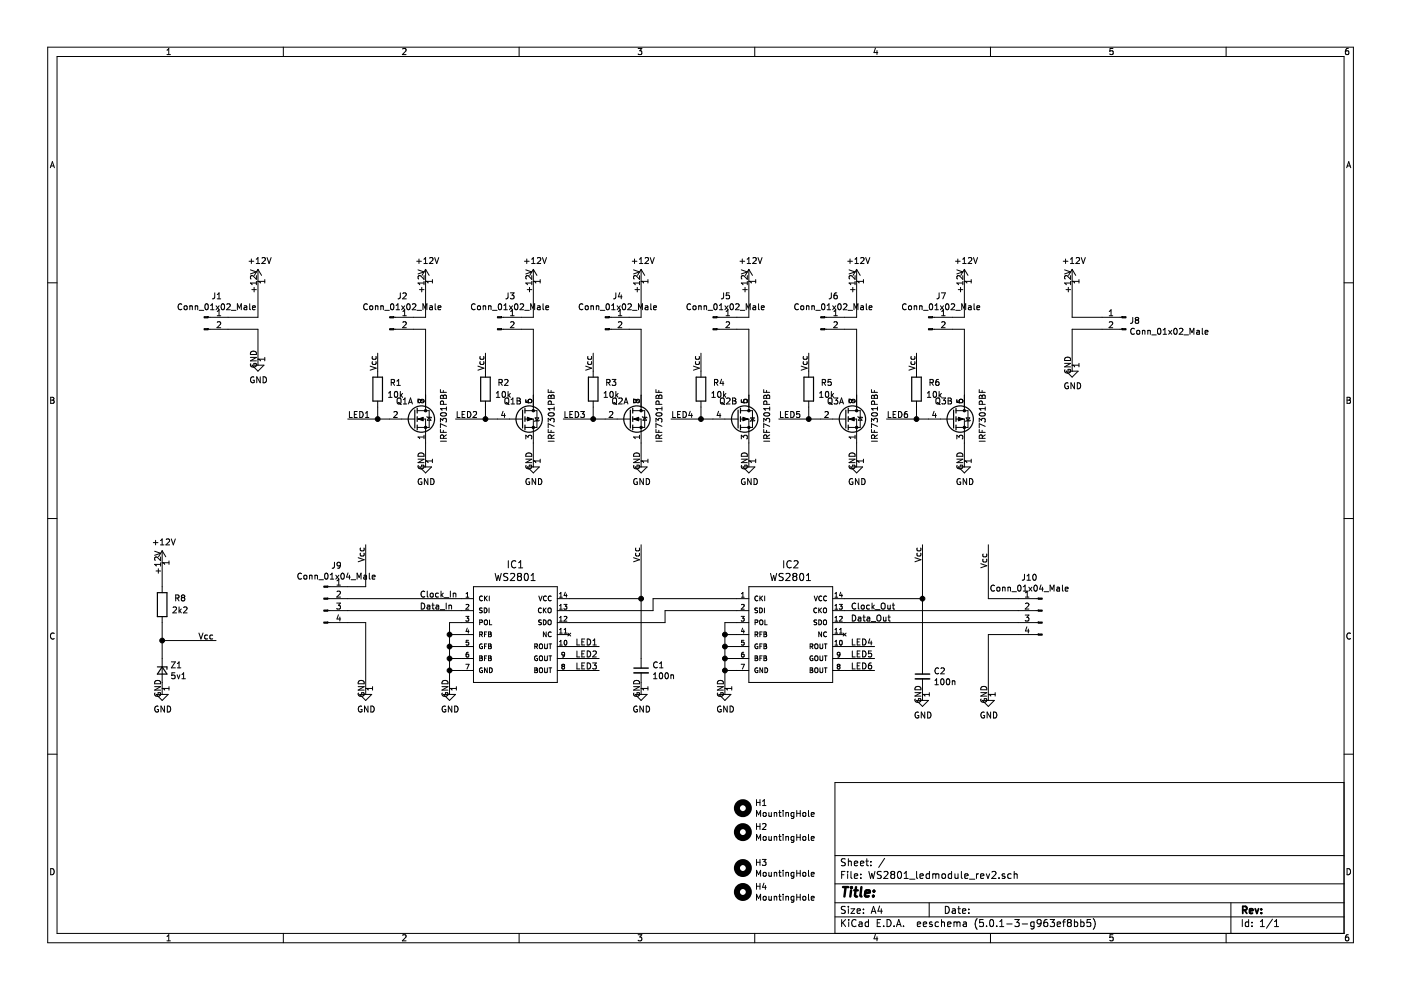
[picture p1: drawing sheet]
EESchema Schematic File Version 4
LIBS:WS2801_ledmodule_rev2-cache
EELAYER 26 0
EELAYER END
$Descr A4 11693 8268
encoding utf-8
Sheet 1 1
Title ""
Date ""
Rev ""
Comp ""
Comment1 ""
Comment2 ""
Comment3 ""
Comment4 ""
$EndDescr
$Comp
L WS2801:WS2801 IC1
U 1 1
P 4300 5300
F 0 "IC1" H 4300 5887 60  0000 C CNN
F 1 "WS2801" H 4300 5781 60  0000 C CNN
F 2 "Package_SO:SOIC-14_3.9x8.7mm_P1.27mm" H 4300 5300 60  0001 C CNN
F 3 "" H 4300 5300 60  0000 C CNN
	1    4300 5300
	1    0    0    -1  
$EndComp
Text Label 3500 5000 0    50   ~ 0
Clock_In
Text Label 3500 5100 0    50   ~ 0
Data_In
$Comp
L power:GND #PWR0101
U 1 1
P 3750 5750
F 0 "#PWR0101" H 3750 5500 50  0001 C CNN
F 1 "GND" H 3755 5577 50  0000 C CNN
F 2 "" H 3750 5750 50  0001 C CNN
F 3 "" H 3750 5750 50  0001 C CNN
	1    3750 5750
	1    0    0    -1  
$EndComp
Wire Wire Line
	3850 5600 3750 5600
Wire Wire Line
	3750 5600 3750 5750
Wire Wire Line
	3850 5400 3750 5400
Wire Wire Line
	3850 5300 3750 5300
Wire Wire Line
	3850 5200 3750 5200
$Comp
L Device:C_Small C1
U 1 1
P 5350 5600
F 0 "C1" H 5442 5646 50  0000 L CNN
F 1 "100n" H 5442 5555 50  0000 L CNN
F 2 "Capacitor_SMD:C_0805_2012Metric_Pad1.15x1.40mm_HandSolder" H 5350 5600 50  0001 C CNN
F 3 "~" H 5350 5600 50  0001 C CNN
	1    5350 5600
	1    0    0    -1  
$EndComp
$Comp
L power:GND #PWR0105
U 1 1
P 5350 5750
F 0 "#PWR0105" H 5350 5500 50  0001 C CNN
F 1 "GND" H 5355 5577 50  0000 C CNN
F 2 "" H 5350 5750 50  0001 C CNN
F 3 "" H 5350 5750 50  0001 C CNN
	1    5350 5750
	1    0    0    -1  
$EndComp
Wire Wire Line
	4750 5500 5000 5500
Wire Wire Line
	4750 5600 5000 5600
Wire Wire Line
	4750 5400 5000 5400
Text Label 4800 5400 0    50   ~ 0
LED1
Text Label 4800 5500 0    50   ~ 0
LED2
Text Label 4800 5600 0    50   ~ 0
LED3
$Comp
L Mechanical:MountingHole H1
U 1 1
P 6200 6750
F 0 "H1" H 6300 6796 50  0000 L CNN
F 1 "MountingHole" H 6300 6705 50  0000 L CNN
F 2 "MountingHole:MountingHole_3.2mm_M3" H 6200 6750 50  0001 C CNN
F 3 "~" H 6200 6750 50  0001 C CNN
	1    6200 6750
	1    0    0    -1  
$EndComp
$Comp
L Mechanical:MountingHole H2
U 1 1
P 6200 6950
F 0 "H2" H 6300 6996 50  0000 L CNN
F 1 "MountingHole" H 6300 6905 50  0000 L CNN
F 2 "MountingHole:MountingHole_3.2mm_M3" H 6200 6950 50  0001 C CNN
F 3 "~" H 6200 6950 50  0001 C CNN
	1    6200 6950
	1    0    0    -1  
$EndComp
$Comp
L Mechanical:MountingHole H3
U 1 1
P 6200 7250
F 0 "H3" H 6300 7296 50  0000 L CNN
F 1 "MountingHole" H 6300 7205 50  0000 L CNN
F 2 "MountingHole:MountingHole_3.2mm_M3" H 6200 7250 50  0001 C CNN
F 3 "~" H 6200 7250 50  0001 C CNN
	1    6200 7250
	1    0    0    -1  
$EndComp
$Comp
L Mechanical:MountingHole H4
U 1 1
P 6200 7450
F 0 "H4" H 6300 7496 50  0000 L CNN
F 1 "MountingHole" H 6300 7405 50  0000 L CNN
F 2 "MountingHole:MountingHole_3.2mm_M3" H 6200 7450 50  0001 C CNN
F 3 "~" H 6200 7450 50  0001 C CNN
	1    6200 7450
	1    0    0    -1  
$EndComp
$Comp
L Device:R R8
U 1 1
P 1350 5050
F 0 "R8" H 1200 5000 50  0000 C CNN
F 1 "2k2" H 1200 5100 50  0000 C CNN
F 2 "Resistor_SMD:R_0805_2012Metric_Pad1.15x1.40mm_HandSolder" V 1280 5050 50  0001 C CNN
F 3 "~" H 1350 5050 50  0001 C CNN
	1    1350 5050
	-1   0    0    1   
$EndComp
$Comp
L Device:D_Zener_Small Z1
U 1 1
P 1350 5600
F 0 "Z1" V 1304 5668 50  0000 L CNN
F 1 "5v1" V 1395 5668 50  0000 L CNN
F 2 "Diode_SMD:D_SMA" V 1350 5600 50  0001 C CNN
F 3 "~" V 1350 5600 50  0001 C CNN
	1    1350 5600
	0    1    1    0   
$EndComp
$Comp
L power:GND #PWR02
U 1 1
P 1350 5750
F 0 "#PWR02" H 1350 5500 50  0001 C CNN
F 1 "GND" H 1355 5577 50  0000 C CNN
F 2 "" H 1350 5750 50  0001 C CNN
F 3 "" H 1350 5750 50  0001 C CNN
	1    1350 5750
	1    0    0    -1  
$EndComp
$Comp
L power:+12V #PWR01
U 1 1
P 1350 4700
F 0 "#PWR01" H 1365 4965 50  0001 C CNN
F 1 "+12V" H 1365 4873 50  0000 C CNN
F 2 "" H 1350 4700 50  0001 C CNN
F 3 "" H 1350 4700 50  0001 C CNN
	1    1350 4700
	1    0    0    -1  
$EndComp
Wire Wire Line
	1350 4700 1350 4900
Wire Wire Line
	1350 5700 1350 5750
Wire Wire Line
	5350 5700 5350 5750
Wire Wire Line
	3750 5200 3750 5300
Wire Wire Line
	3750 5300 3750 5400
Connection ~ 3750 5300
Wire Wire Line
	3750 5400 3750 5500
Connection ~ 3750 5400
Connection ~ 3750 5600
Wire Wire Line
	3850 5500 3750 5500
Connection ~ 3750 5500
Wire Wire Line
	3750 5500 3750 5600
Wire Wire Line
	1350 5200 1350 5350
$Comp
L WS2801:WS2801 IC2
U 1 1
P 6600 5300
F 0 "IC2" H 6600 5887 60  0000 C CNN
F 1 "WS2801" H 6600 5781 60  0000 C CNN
F 2 "Package_SO:SOIC-14_3.9x8.7mm_P1.27mm" H 6600 5300 60  0001 C CNN
F 3 "" H 6600 5300 60  0000 C CNN
	1    6600 5300
	1    0    0    -1  
$EndComp
Text Label 7100 5100 0    50   ~ 0
Clock_Out
Text Label 7100 5200 0    50   ~ 0
Data_Out
$Comp
L power:GND #PWR019
U 1 1
P 6050 5750
F 0 "#PWR019" H 6050 5500 50  0001 C CNN
F 1 "GND" H 6055 5577 50  0000 C CNN
F 2 "" H 6050 5750 50  0001 C CNN
F 3 "" H 6050 5750 50  0001 C CNN
	1    6050 5750
	1    0    0    -1  
$EndComp
Wire Wire Line
	6150 5600 6050 5600
Wire Wire Line
	6050 5600 6050 5750
Wire Wire Line
	6150 5400 6050 5400
Wire Wire Line
	6150 5300 6050 5300
Wire Wire Line
	6150 5200 6050 5200
Wire Wire Line
	7050 5500 7300 5500
Wire Wire Line
	7050 5600 7300 5600
Wire Wire Line
	7050 5400 7300 5400
Text Label 7100 5400 0    50   ~ 0
LED4
Text Label 7100 5500 0    50   ~ 0
LED5
Text Label 7100 5600 0    50   ~ 0
LED6
Wire Wire Line
	6050 5200 6050 5300
Wire Wire Line
	6050 5300 6050 5400
Connection ~ 6050 5300
Wire Wire Line
	6050 5400 6050 5500
Connection ~ 6050 5400
Connection ~ 6050 5600
Wire Wire Line
	6150 5500 6050 5500
Connection ~ 6050 5500
Wire Wire Line
	6050 5500 6050 5600
Wire Wire Line
	4750 5100 5450 5100
Wire Wire Line
	5450 5100 5450 5000
Wire Wire Line
	5450 5000 6150 5000
Wire Wire Line
	4750 5200 5550 5200
Wire Wire Line
	5550 5200 5550 5100
Wire Wire Line
	5550 5100 6150 5100
$Comp
L Device:C_Small C2
U 1 1
P 7700 5650
F 0 "C2" H 7792 5696 50  0000 L CNN
F 1 "100n" H 7792 5605 50  0000 L CNN
F 2 "Capacitor_SMD:C_0805_2012Metric_Pad1.15x1.40mm_HandSolder" H 7700 5650 50  0001 C CNN
F 3 "~" H 7700 5650 50  0001 C CNN
	1    7700 5650
	1    0    0    -1  
$EndComp
$Comp
L power:GND #PWR020
U 1 1
P 7700 5800
F 0 "#PWR020" H 7700 5550 50  0001 C CNN
F 1 "GND" H 7705 5627 50  0000 C CNN
F 2 "" H 7700 5800 50  0001 C CNN
F 3 "" H 7700 5800 50  0001 C CNN
	1    7700 5800
	1    0    0    -1  
$EndComp
Wire Wire Line
	7700 5750 7700 5800
Wire Wire Line
	4750 5000 5350 5000
Wire Wire Line
	5350 5000 5350 5500
Wire Wire Line
	7050 5000 7700 5000
Wire Wire Line
	7700 5000 7700 5550
$Comp
L Connector:Conn_01x04_Male J9
U 1 1
P 2700 5000
F 0 "J9" H 2806 5278 50  0000 C CNN
F 1 "Conn_01x04_Male" H 2806 5187 50  0000 C CNN
F 2 "TerminalBlock_longpads:TerminalBlock_Phoenix_PT-1,5-4-3.5-H_1x04_P3.50mm_Horizontal" H 2700 5000 50  0001 C CNN
F 3 "~" H 2700 5000 50  0001 C CNN
	1    2700 5000
	1    0    0    -1  
$EndComp
$Comp
L power:GND #PWR018
U 1 1
P 3050 5750
F 0 "#PWR018" H 3050 5500 50  0001 C CNN
F 1 "GND" H 3055 5577 50  0000 C CNN
F 2 "" H 3050 5750 50  0001 C CNN
F 3 "" H 3050 5750 50  0001 C CNN
	1    3050 5750
	1    0    0    -1  
$EndComp
Wire Wire Line
	2900 5200 3050 5200
Wire Wire Line
	3050 5200 3050 5750
$Comp
L power:GND #PWR021
U 1 1
P 8250 5800
F 0 "#PWR021" H 8250 5550 50  0001 C CNN
F 1 "GND" H 8255 5627 50  0000 C CNN
F 2 "" H 8250 5800 50  0001 C CNN
F 3 "" H 8250 5800 50  0001 C CNN
	1    8250 5800
	1    0    0    -1  
$EndComp
Wire Wire Line
	8500 5300 8250 5300
Wire Wire Line
	8250 5300 8250 5800
Wire Wire Line
	2900 4900 3050 4900
Wire Wire Line
	3050 4900 3050 4550
Wire Wire Line
	8250 5000 8250 4550
Wire Wire Line
	1350 5350 1800 5350
Connection ~ 1350 5350
Wire Wire Line
	1350 5350 1350 5500
Text Label 1650 5350 0    50   ~ 0
Vcc
Text Label 8250 4750 1    50   ~ 0
Vcc
Text Label 3050 4700 1    50   ~ 0
Vcc
$Comp
L Connector:Conn_01x02_Male J1
U 1 1
P 1700 2650
F 0 "J1" H 1806 2828 50  0000 C CNN
F 1 "Conn_01x02_Male" H 1806 2737 50  0000 C CNN
F 2 "TerminalBlock_longpads:TerminalBlock_bornier-2_P5.08mm" H 1700 2650 50  0001 C CNN
F 3 "~" H 1700 2650 50  0001 C CNN
	1    1700 2650
	1    0    0    -1  
$EndComp
$Comp
L power:+12V #PWR03
U 1 1
P 2150 2350
F 0 "#PWR03" H 2165 2615 50  0001 C CNN
F 1 "+12V" H 2165 2523 50  0000 C CNN
F 2 "" H 2150 2350 50  0001 C CNN
F 3 "" H 2150 2350 50  0001 C CNN
	1    2150 2350
	1    0    0    -1  
$EndComp
$Comp
L power:GND #PWR010
U 1 1
P 2150 3000
F 0 "#PWR010" H 2150 2750 50  0001 C CNN
F 1 "GND" H 2155 2827 50  0000 C CNN
F 2 "" H 2150 3000 50  0001 C CNN
F 3 "" H 2150 3000 50  0001 C CNN
	1    2150 3000
	1    0    0    -1  
$EndComp
Wire Wire Line
	1900 2750 2150 2750
Wire Wire Line
	2150 2750 2150 3000
Wire Wire Line
	1900 2650 2150 2650
Wire Wire Line
	2150 2650 2150 2350
$Comp
L Transistor_FET:IRF7309IPBF Q1
U 1 1
P 3450 3500
F 0 "Q1" H 3300 3650 50  0000 L CNN
F 1 "IRF7301PBF" V 3700 3300 50  0000 L CNN
F 2 "Package_SO:SOIC-8_3.9x4.9mm_P1.27mm" H 3650 3425 50  0001 L CNN
F 3 "http://www.irf.com/product-info/datasheets/data/irf7309ipbf.pdf" H 3450 3500 50  0001 L CNN
	1    3450 3500
	1    0    0    -1  
$EndComp
$Comp
L Transistor_FET:IRF7309IPBF Q1
U 2 1
P 4350 3500
F 0 "Q1" H 4200 3650 50  0000 L CNN
F 1 "IRF7301PBF" V 4600 3300 50  0000 L CNN
F 2 "Package_SO:SOIC-8_3.9x4.9mm_P1.27mm" H 4550 3425 50  0001 L CNN
F 3 "http://www.irf.com/product-info/datasheets/data/irf7309ipbf.pdf" H 4350 3500 50  0001 L CNN
	2    4350 3500
	1    0    0    -1  
$EndComp
$Comp
L Device:R R1
U 1 1
P 3150 3250
F 0 "R1" H 3000 3200 50  0000 C CNN
F 1 "10k" H 3000 3300 50  0000 C CNN
F 2 "Resistor_SMD:R_0805_2012Metric_Pad1.15x1.40mm_HandSolder" V 3080 3250 50  0001 C CNN
F 3 "~" H 3150 3250 50  0001 C CNN
	1    3150 3250
	-1   0    0    1   
$EndComp
Wire Wire Line
	3250 3500 3150 3500
Wire Wire Line
	3550 3700 3550 3850
$Comp
L power:GND #PWR012
U 1 1
P 3550 3850
F 0 "#PWR012" H 3550 3600 50  0001 C CNN
F 1 "GND" H 3555 3677 50  0000 C CNN
F 2 "" H 3550 3850 50  0001 C CNN
F 3 "" H 3550 3850 50  0001 C CNN
	1    3550 3850
	1    0    0    -1  
$EndComp
$Comp
L power:GND #PWR013
U 1 1
P 4450 3850
F 0 "#PWR013" H 4450 3600 50  0001 C CNN
F 1 "GND" H 4455 3677 50  0000 C CNN
F 2 "" H 4450 3850 50  0001 C CNN
F 3 "" H 4450 3850 50  0001 C CNN
	1    4450 3850
	1    0    0    -1  
$EndComp
Wire Wire Line
	4450 3700 4450 3850
Wire Wire Line
	3550 2750 3550 3300
Wire Wire Line
	3150 3400 3150 3500
Connection ~ 3150 3500
Wire Wire Line
	3150 3500 2900 3500
Text Label 2900 3500 0    50   ~ 0
LED1
Wire Wire Line
	3150 2950 3150 3100
Text Label 3150 3100 1    50   ~ 0
Vcc
Wire Wire Line
	3450 2750 3550 2750
$Comp
L power:+12V #PWR0102
U 1 1
P 3550 2350
F 0 "#PWR0102" H 3565 2615 50  0001 C CNN
F 1 "+12V" H 3565 2523 50  0000 C CNN
F 2 "" H 3550 2350 50  0001 C CNN
F 3 "" H 3550 2350 50  0001 C CNN
	1    3550 2350
	1    0    0    -1  
$EndComp
Wire Wire Line
	3550 2650 3550 2350
Wire Wire Line
	3450 2650 3550 2650
$Comp
L Connector:Conn_01x02_Male J2
U 1 1
P 3250 2650
F 0 "J2" H 3356 2828 50  0000 C CNN
F 1 "Conn_01x02_Male" H 3356 2737 50  0000 C CNN
F 2 "TerminalBlock_longpads:TerminalBlock_bornier-2_P5.08mm" H 3250 2650 50  0001 C CNN
F 3 "~" H 3250 2650 50  0001 C CNN
	1    3250 2650
	1    0    0    -1  
$EndComp
$Comp
L Device:R R2
U 1 1
P 4050 3250
F 0 "R2" H 3900 3200 50  0000 C CNN
F 1 "10k" H 3900 3300 50  0000 C CNN
F 2 "Resistor_SMD:R_0805_2012Metric_Pad1.15x1.40mm_HandSolder" V 3980 3250 50  0001 C CNN
F 3 "~" H 4050 3250 50  0001 C CNN
	1    4050 3250
	-1   0    0    1   
$EndComp
Wire Wire Line
	4150 3500 4050 3500
Wire Wire Line
	4050 3400 4050 3500
Connection ~ 4050 3500
Wire Wire Line
	4050 3500 3800 3500
Text Label 3800 3500 0    50   ~ 0
LED2
Wire Wire Line
	4050 2950 4050 3100
Text Label 4050 3100 1    50   ~ 0
Vcc
Wire Wire Line
	4450 2750 4450 3300
Wire Wire Line
	4350 2750 4450 2750
$Comp
L power:+12V #PWR04
U 1 1
P 4450 2350
F 0 "#PWR04" H 4465 2615 50  0001 C CNN
F 1 "+12V" H 4465 2523 50  0000 C CNN
F 2 "" H 4450 2350 50  0001 C CNN
F 3 "" H 4450 2350 50  0001 C CNN
	1    4450 2350
	1    0    0    -1  
$EndComp
Wire Wire Line
	4450 2650 4450 2350
Wire Wire Line
	4350 2650 4450 2650
$Comp
L Connector:Conn_01x02_Male J3
U 1 1
P 4150 2650
F 0 "J3" H 4256 2828 50  0000 C CNN
F 1 "Conn_01x02_Male" H 4256 2737 50  0000 C CNN
F 2 "TerminalBlock_longpads:TerminalBlock_bornier-2_P5.08mm" H 4150 2650 50  0001 C CNN
F 3 "~" H 4150 2650 50  0001 C CNN
	1    4150 2650
	1    0    0    -1  
$EndComp
$Comp
L Transistor_FET:IRF7309IPBF Q2
U 1 1
P 5250 3500
F 0 "Q2" H 5100 3650 50  0000 L CNN
F 1 "IRF7301PBF" V 5500 3300 50  0000 L CNN
F 2 "Package_SO:SOIC-8_3.9x4.9mm_P1.27mm" H 5450 3425 50  0001 L CNN
F 3 "http://www.irf.com/product-info/datasheets/data/irf7309ipbf.pdf" H 5250 3500 50  0001 L CNN
	1    5250 3500
	1    0    0    -1  
$EndComp
$Comp
L Transistor_FET:IRF7309IPBF Q2
U 2 1
P 6150 3500
F 0 "Q2" H 6000 3650 50  0000 L CNN
F 1 "IRF7301PBF" V 6400 3300 50  0000 L CNN
F 2 "Package_SO:SOIC-8_3.9x4.9mm_P1.27mm" H 6350 3425 50  0001 L CNN
F 3 "http://www.irf.com/product-info/datasheets/data/irf7309ipbf.pdf" H 6150 3500 50  0001 L CNN
	2    6150 3500
	1    0    0    -1  
$EndComp
$Comp
L Device:R R3
U 1 1
P 4950 3250
F 0 "R3" H 4800 3200 50  0000 C CNN
F 1 "10k" H 4800 3300 50  0000 C CNN
F 2 "Resistor_SMD:R_0805_2012Metric_Pad1.15x1.40mm_HandSolder" V 4880 3250 50  0001 C CNN
F 3 "~" H 4950 3250 50  0001 C CNN
	1    4950 3250
	-1   0    0    1   
$EndComp
Wire Wire Line
	5050 3500 4950 3500
Wire Wire Line
	5350 3700 5350 3850
$Comp
L power:GND #PWR014
U 1 1
P 5350 3850
F 0 "#PWR014" H 5350 3600 50  0001 C CNN
F 1 "GND" H 5355 3677 50  0000 C CNN
F 2 "" H 5350 3850 50  0001 C CNN
F 3 "" H 5350 3850 50  0001 C CNN
	1    5350 3850
	1    0    0    -1  
$EndComp
$Comp
L power:GND #PWR015
U 1 1
P 6250 3850
F 0 "#PWR015" H 6250 3600 50  0001 C CNN
F 1 "GND" H 6255 3677 50  0000 C CNN
F 2 "" H 6250 3850 50  0001 C CNN
F 3 "" H 6250 3850 50  0001 C CNN
	1    6250 3850
	1    0    0    -1  
$EndComp
Wire Wire Line
	6250 3700 6250 3850
Wire Wire Line
	5350 2750 5350 3300
Wire Wire Line
	4950 3400 4950 3500
Connection ~ 4950 3500
Wire Wire Line
	4950 3500 4700 3500
Text Label 4700 3500 0    50   ~ 0
LED3
Wire Wire Line
	4950 2950 4950 3100
Text Label 4950 3100 1    50   ~ 0
Vcc
Wire Wire Line
	5250 2750 5350 2750
$Comp
L power:+12V #PWR05
U 1 1
P 5350 2350
F 0 "#PWR05" H 5365 2615 50  0001 C CNN
F 1 "+12V" H 5365 2523 50  0000 C CNN
F 2 "" H 5350 2350 50  0001 C CNN
F 3 "" H 5350 2350 50  0001 C CNN
	1    5350 2350
	1    0    0    -1  
$EndComp
Wire Wire Line
	5350 2650 5350 2350
Wire Wire Line
	5250 2650 5350 2650
$Comp
L Connector:Conn_01x02_Male J4
U 1 1
P 5050 2650
F 0 "J4" H 5156 2828 50  0000 C CNN
F 1 "Conn_01x02_Male" H 5156 2737 50  0000 C CNN
F 2 "TerminalBlock_longpads:TerminalBlock_bornier-2_P5.08mm" H 5050 2650 50  0001 C CNN
F 3 "~" H 5050 2650 50  0001 C CNN
	1    5050 2650
	1    0    0    -1  
$EndComp
$Comp
L Device:R R4
U 1 1
P 5850 3250
F 0 "R4" H 5700 3200 50  0000 C CNN
F 1 "10k" H 5700 3300 50  0000 C CNN
F 2 "Resistor_SMD:R_0805_2012Metric_Pad1.15x1.40mm_HandSolder" V 5780 3250 50  0001 C CNN
F 3 "~" H 5850 3250 50  0001 C CNN
	1    5850 3250
	-1   0    0    1   
$EndComp
Wire Wire Line
	5950 3500 5850 3500
Wire Wire Line
	5850 3400 5850 3500
Connection ~ 5850 3500
Wire Wire Line
	5850 3500 5600 3500
Text Label 5600 3500 0    50   ~ 0
LED4
Wire Wire Line
	5850 2950 5850 3100
Text Label 5850 3100 1    50   ~ 0
Vcc
Wire Wire Line
	6250 2750 6250 3300
Wire Wire Line
	6150 2750 6250 2750
$Comp
L power:+12V #PWR06
U 1 1
P 6250 2350
F 0 "#PWR06" H 6265 2615 50  0001 C CNN
F 1 "+12V" H 6265 2523 50  0000 C CNN
F 2 "" H 6250 2350 50  0001 C CNN
F 3 "" H 6250 2350 50  0001 C CNN
	1    6250 2350
	1    0    0    -1  
$EndComp
Wire Wire Line
	6250 2650 6250 2350
Wire Wire Line
	6150 2650 6250 2650
$Comp
L Connector:Conn_01x02_Male J5
U 1 1
P 5950 2650
F 0 "J5" H 6056 2828 50  0000 C CNN
F 1 "Conn_01x02_Male" H 6056 2737 50  0000 C CNN
F 2 "TerminalBlock_longpads:TerminalBlock_bornier-2_P5.08mm" H 5950 2650 50  0001 C CNN
F 3 "~" H 5950 2650 50  0001 C CNN
	1    5950 2650
	1    0    0    -1  
$EndComp
$Comp
L Transistor_FET:IRF7309IPBF Q3
U 1 1
P 7050 3500
F 0 "Q3" H 6900 3650 50  0000 L CNN
F 1 "IRF7301PBF" V 7300 3300 50  0000 L CNN
F 2 "Package_SO:SOIC-8_3.9x4.9mm_P1.27mm" H 7250 3425 50  0001 L CNN
F 3 "http://www.irf.com/product-info/datasheets/data/irf7309ipbf.pdf" H 7050 3500 50  0001 L CNN
	1    7050 3500
	1    0    0    -1  
$EndComp
$Comp
L Transistor_FET:IRF7309IPBF Q3
U 2 1
P 7950 3500
F 0 "Q3" H 7800 3650 50  0000 L CNN
F 1 "IRF7301PBF" V 8200 3300 50  0000 L CNN
F 2 "Package_SO:SOIC-8_3.9x4.9mm_P1.27mm" H 8150 3425 50  0001 L CNN
F 3 "http://www.irf.com/product-info/datasheets/data/irf7309ipbf.pdf" H 7950 3500 50  0001 L CNN
	2    7950 3500
	1    0    0    -1  
$EndComp
$Comp
L Device:R R5
U 1 1
P 6750 3250
F 0 "R5" H 6600 3200 50  0000 C CNN
F 1 "10k" H 6600 3300 50  0000 C CNN
F 2 "Resistor_SMD:R_0805_2012Metric_Pad1.15x1.40mm_HandSolder" V 6680 3250 50  0001 C CNN
F 3 "~" H 6750 3250 50  0001 C CNN
	1    6750 3250
	-1   0    0    1   
$EndComp
Wire Wire Line
	6850 3500 6750 3500
Wire Wire Line
	7150 3700 7150 3850
$Comp
L power:GND #PWR016
U 1 1
P 7150 3850
F 0 "#PWR016" H 7150 3600 50  0001 C CNN
F 1 "GND" H 7155 3677 50  0000 C CNN
F 2 "" H 7150 3850 50  0001 C CNN
F 3 "" H 7150 3850 50  0001 C CNN
	1    7150 3850
	1    0    0    -1  
$EndComp
$Comp
L power:GND #PWR017
U 1 1
P 8050 3850
F 0 "#PWR017" H 8050 3600 50  0001 C CNN
F 1 "GND" H 8055 3677 50  0000 C CNN
F 2 "" H 8050 3850 50  0001 C CNN
F 3 "" H 8050 3850 50  0001 C CNN
	1    8050 3850
	1    0    0    -1  
$EndComp
Wire Wire Line
	8050 3700 8050 3850
Wire Wire Line
	7150 2750 7150 3300
Wire Wire Line
	6750 3400 6750 3500
Connection ~ 6750 3500
Wire Wire Line
	6750 3500 6500 3500
Text Label 6500 3500 0    50   ~ 0
LED5
Wire Wire Line
	6750 2950 6750 3100
Text Label 6750 3100 1    50   ~ 0
Vcc
Wire Wire Line
	7050 2750 7150 2750
$Comp
L power:+12V #PWR07
U 1 1
P 7150 2350
F 0 "#PWR07" H 7165 2615 50  0001 C CNN
F 1 "+12V" H 7165 2523 50  0000 C CNN
F 2 "" H 7150 2350 50  0001 C CNN
F 3 "" H 7150 2350 50  0001 C CNN
	1    7150 2350
	1    0    0    -1  
$EndComp
Wire Wire Line
	7150 2650 7150 2350
Wire Wire Line
	7050 2650 7150 2650
$Comp
L Connector:Conn_01x02_Male J6
U 1 1
P 6850 2650
F 0 "J6" H 6956 2828 50  0000 C CNN
F 1 "Conn_01x02_Male" H 6956 2737 50  0000 C CNN
F 2 "TerminalBlock_longpads:TerminalBlock_bornier-2_P5.08mm" H 6850 2650 50  0001 C CNN
F 3 "~" H 6850 2650 50  0001 C CNN
	1    6850 2650
	1    0    0    -1  
$EndComp
$Comp
L Device:R R6
U 1 1
P 7650 3250
F 0 "R6" H 7500 3200 50  0000 C CNN
F 1 "10k" H 7500 3300 50  0000 C CNN
F 2 "Resistor_SMD:R_0805_2012Metric_Pad1.15x1.40mm_HandSolder" V 7580 3250 50  0001 C CNN
F 3 "~" H 7650 3250 50  0001 C CNN
	1    7650 3250
	-1   0    0    1   
$EndComp
Wire Wire Line
	7750 3500 7650 3500
Wire Wire Line
	7650 3400 7650 3500
Connection ~ 7650 3500
Wire Wire Line
	7650 3500 7400 3500
Text Label 7400 3500 0    50   ~ 0
LED6
Wire Wire Line
	7650 2950 7650 3100
Text Label 7650 3100 1    50   ~ 0
Vcc
Wire Wire Line
	8050 2750 8050 3300
Wire Wire Line
	7950 2750 8050 2750
$Comp
L power:+12V #PWR08
U 1 1
P 8050 2350
F 0 "#PWR08" H 8065 2615 50  0001 C CNN
F 1 "+12V" H 8065 2523 50  0000 C CNN
F 2 "" H 8050 2350 50  0001 C CNN
F 3 "" H 8050 2350 50  0001 C CNN
	1    8050 2350
	1    0    0    -1  
$EndComp
Wire Wire Line
	8050 2650 8050 2350
Wire Wire Line
	7950 2650 8050 2650
$Comp
L Connector:Conn_01x02_Male J7
U 1 1
P 7750 2650
F 0 "J7" H 7856 2828 50  0000 C CNN
F 1 "Conn_01x02_Male" H 7856 2737 50  0000 C CNN
F 2 "TerminalBlock_longpads:TerminalBlock_bornier-2_P5.08mm" H 7750 2650 50  0001 C CNN
F 3 "~" H 7750 2650 50  0001 C CNN
	1    7750 2650
	1    0    0    -1  
$EndComp
$Comp
L Connector:Conn_01x02_Male J8
U 1 1
P 9400 2650
F 0 "J8" H 9373 2623 50  0000 R CNN
F 1 "Conn_01x02_Male" H 9373 2532 50  0000 R CNN
F 2 "TerminalBlock_longpads:TerminalBlock_bornier-2_P5.08mm" H 9400 2650 50  0001 C CNN
F 3 "~" H 9400 2650 50  0001 C CNN
	1    9400 2650
	-1   0    0    -1  
$EndComp
$Comp
L power:+12V #PWR09
U 1 1
P 8950 2350
F 0 "#PWR09" H 8965 2615 50  0001 C CNN
F 1 "+12V" H 8965 2523 50  0000 C CNN
F 2 "" H 8950 2350 50  0001 C CNN
F 3 "" H 8950 2350 50  0001 C CNN
	1    8950 2350
	1    0    0    -1  
$EndComp
$Comp
L power:GND #PWR011
U 1 1
P 8950 3050
F 0 "#PWR011" H 8950 2800 50  0001 C CNN
F 1 "GND" H 8955 2877 50  0000 C CNN
F 2 "" H 8950 3050 50  0001 C CNN
F 3 "" H 8950 3050 50  0001 C CNN
	1    8950 3050
	1    0    0    -1  
$EndComp
Wire Wire Line
	9200 2750 8950 2750
Wire Wire Line
	8950 2750 8950 3050
Wire Wire Line
	9200 2650 8950 2650
Wire Wire Line
	8950 2650 8950 2350
$Comp
L Connector:Conn_01x04_Male J10
U 1 1
P 8700 5100
F 0 "J10" H 8806 5378 50  0000 C CNN
F 1 "Conn_01x04_Male" H 8806 5287 50  0000 C CNN
F 2 "TerminalBlock_longpads:TerminalBlock_Phoenix_PT-1,5-4-3.5-H_1x04_P3.50mm_Horizontal" H 8700 5100 50  0001 C CNN
F 3 "~" H 8700 5100 50  0001 C CNN
	1    8700 5100
	-1   0    0    -1  
$EndComp
Wire Wire Line
	7700 5000 7700 4550
Connection ~ 7700 5000
Wire Wire Line
	5350 5000 5350 4550
Connection ~ 5350 5000
Text Label 5350 4700 1    50   ~ 0
Vcc
Text Label 7700 4700 1    50   ~ 0
Vcc
Wire Wire Line
	8500 5000 8250 5000
Wire Wire Line
	2900 5000 3850 5000
Wire Wire Line
	2900 5100 3850 5100
Wire Wire Line
	7050 5100 8500 5100
Wire Wire Line
	7050 5200 8500 5200
$EndSCHEMATC
